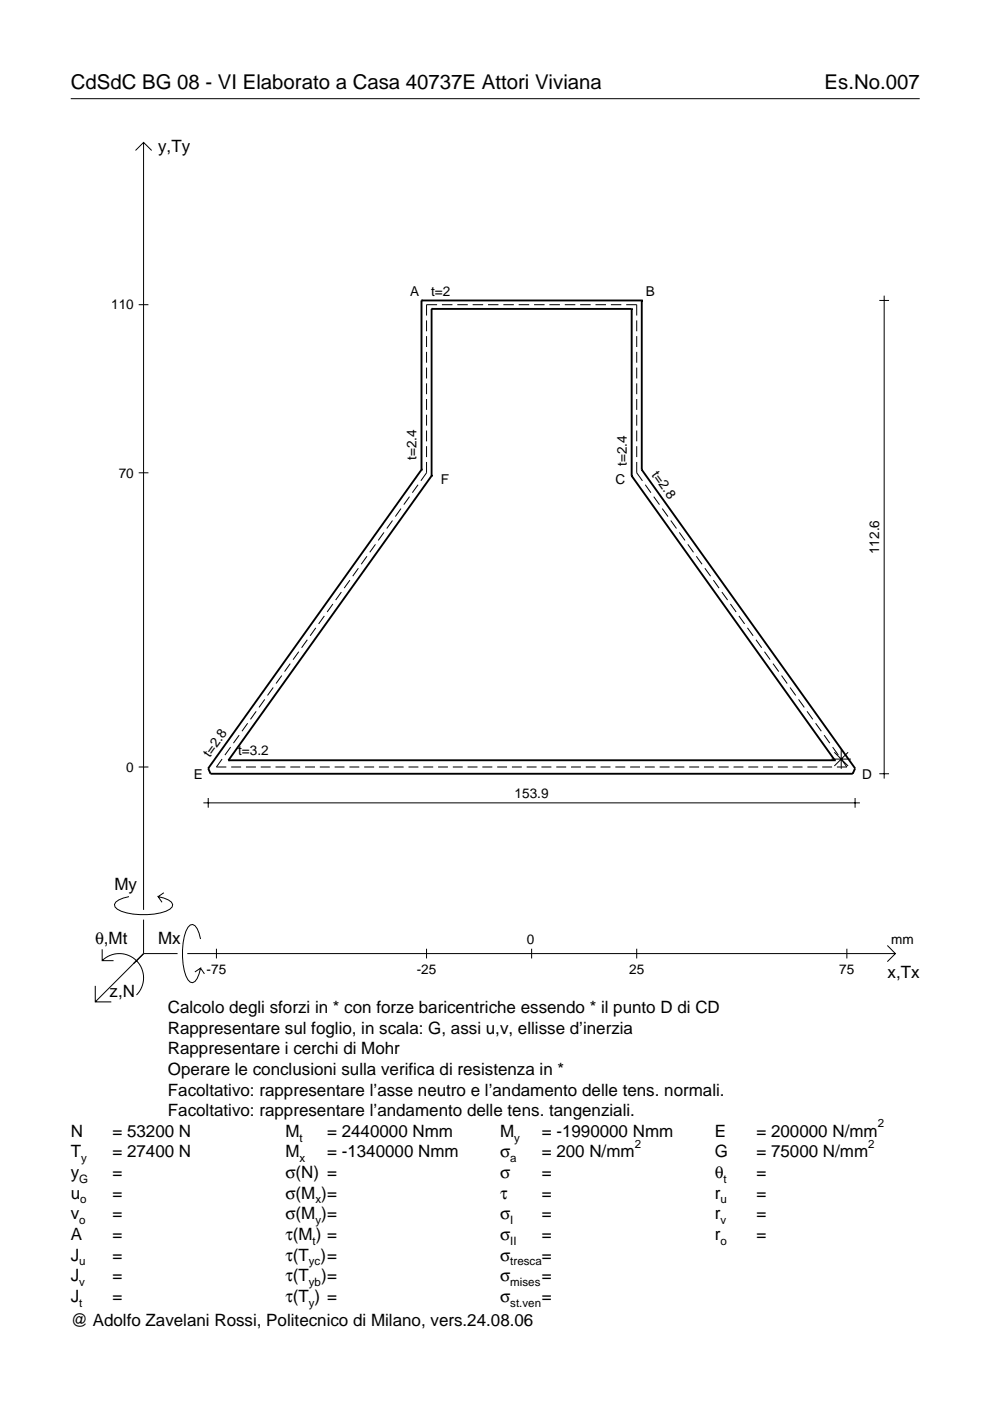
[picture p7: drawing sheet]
<svg xmlns="http://www.w3.org/2000/svg" width="210mm" height="297mm" viewBox="0 0 210 297" stroke-linecap="round" stroke-linejoin="round" font-family="sans-serif">
<g fill="none" stroke="#000" stroke-width=".21">
<path d="M15 20.9h180M28.7 31.9l1.7-1.7 1.8 1.7M30.4 30.2v162.7M29.4 64.6h2.1M90.4 67.9v2.3M90.4 71.3v2.3M90.4 74.6v2.3M90.4 77.9v2.3M92.7 64.6h-2.3v2.3M93.7 64.6h2.2M97 64.6h2.2M100.2 64.6h2.2"/>
<path d="M103.5 64.6h2.2M106.7 64.6h2.2M110 64.6h2.2M113.2 64.6h2.3M116.5 64.6h2.2M119.7 64.6h2.3M123 64.6h2.2M126.3 64.6h2.2M129.5 64.6h2.2M132.8 64.6h2.2v2.3M135 67.9v2.3M135 71.3v2.3"/>
<path d="M135 74.6v2.3M135 77.9v2.3M186.4 63.7h2.1M187.5 62.7v102.4M90.4 81.3v2.3M90.4 84.6v2.3M90.4 87.9v2.3M90.4 91.3v2.3M90.4 94.6v2.3M90.4 97.9v2.3l-1.2 1.7M135 81.3v2.3M135 84.6v2.3"/>
<path d="M135 87.9v2.3M135 91.3v2.3M135 94.6v2.3M135 97.9v2.3l1.2 1.7M29.4 100.2h2.1M77.8 117.9l-1.2 1.7M79.6 115.4l-1.2 1.7M81.4 112.9l-1.2 1.7M83.2 110.4l-1.2 1.7M85 107.8l-1.2 1.7M86.8 105.3l-1.2 1.7M88.6 102.8l-1.2 1.7"/>
<path d="M136.8 102.8l1.2 1.7M138.6 105.3l1.2 1.7M140.4 107.8l1.2 1.7M142.2 110.4l1.2 1.7M144 112.9l1.2 1.7M145.8 115.4l1.2 1.7M147.6 117.9l1.2 1.7M63.3 138.2l-1.2 1.7M65.2 135.6l-1.3 1.7M67 133.1l-1.2 1.7M68.8 130.6l-1.2 1.7M70.6 128.1l-1.2 1.7"/>
<path d="M72.4 125.5l-1.2 1.7M74.2 123l-1.2 1.7M76 120.5l-1.2 1.7M149.4 120.5l1.3 1.7M151.3 123l1.2 1.7M153.1 125.5l1.2 1.7M154.9 128.1l1.2 1.7M156.7 130.6l1.2 1.7M158.5 133.1l1.2 1.7M160.3 135.6l1.2 1.7M162.1 138.2l1.2 1.7M48.9 158.4l-1.2 1.7"/>
<path d="M50.7 155.9l-1.2 1.7M52.5 153.3l-1.2 1.7M54.3 150.8l-1.2 1.7M56.1 148.3l-1.2 1.7M57.9 145.8l-1.2 1.7M59.7 143.2l-1.2 1.7M61.5 140.7l-1.2 1.7M163.9 140.7l1.2 1.7M165.7 143.2l1.2 1.7M167.5 145.8l1.2 1.7M169.3 148.3l1.2 1.7M171.1 150.8l1.2 1.7"/>
<path d="M172.9 153.3l1.2 1.7M174.7 155.9l1.2 1.7M176.5 158.4l1.2 1.7M176.9 159.5l2.9 2.9M178.4 158.9v4.1M179.8 159.5l-2.9 2.9M29.4 162.6h2.1M43.1 170.2h139.2M44.1 169.2v2.1M47.1 160.9l-1.2 1.7h2.1M49 162.6h2.1M52.1 162.6h2.2"/>
<path d="M55.3 162.6h2.1M58.4 162.6h2.1M61.5 162.6h2.1M64.7 162.6h2.1M67.8 162.6h2.1M70.9 162.6h2.1M74.1 162.6h2.1M77.2 162.6h2.1M80.3 162.6h2.1M83.5 162.6h2.1M86.6 162.6h2.1M89.7 162.6h2.1"/>
<path d="M92.9 162.6h2.1M96 162.6h2.1M99.1 162.6h2.1M102.3 162.6h2.1M105.4 162.6h2.1M108.5 162.6h2.1M111.7 162.6h2.1M114.8 162.6h2.1M117.9 162.6h2.1M121.1 162.6h2.1M124.2 162.6h2.1M127.3 162.6h2.1"/>
<path d="M130.5 162.6h2.1M133.6 162.6h2.1M136.7 162.6h2.1M139.9 162.6h2.1M143 162.6h2.1M146.1 162.6h2.1M149.3 162.6h2.1M152.4 162.6h2.1M155.5 162.6h2.1M158.7 162.6h2.1M161.8 162.6h2.1M164.9 162.6h2.1"/>
<path d="M168.1 162.6h2.1M171.2 162.6h2.1M174.3 162.6h2.1M176.3 160.9h4.1M178.3 160.9l1.3 1.7h-2.2M181.3 169.2v2.1M186.4 164.1h2.1M27.3 190.1a3.6 3.6 0 0 0-3 1.7l.1 .5a5.7 5.7 0 0 0 3.8 1.5 13.3 13.3 0 0 0 7.8-1l.5-.5 .1-.5a3.6 3.6 0 0 0-3.1-1.7l.8 1.2M30.4 195v7.2M34.7 189.3l-1.2 .8M42.5 199.1a3.6 3.6 0 0 0-1.7-3.1l-.5 .1a5.7 5.7 0 0 0-1.5 3.8 13.3 13.3 0 0 0 1 7.8l.5 .5 .5 .2a3.6 3.6 0 0 0 1.7-3.1l-1.2 .8M20.2 209v3.4h3.4"/>
<path d="M21.7 203.7a5.1 5.1 0 0 1 7.2 0 5.1 5.1 0 0 1 0 7.3M21.7 201.3v2.4h2.4M30.4 202.2l-10.2 10.2M30.4 202.2l-2 2M30.4 202.2h7.2M39.7 202.2h150.1M42.5 205.3l.8 1.2M45.9 201.2v2M90.4 201.2v2M112.7 201.2v2M135 201.2v2M179.6 201.2v2"/>
<path d="M188.1 200.5l1.7 1.7-1.7 1.7"/>
</g>
<g fill="none" stroke="#000" stroke-width=".4">
<path d="M89.4 63.7h.1M89.4 63.7h46.7M89.4 63.7v35.9M91.5 65.5h.1M91.5 65.5h42.4M91.5 65.5v35.4M133.9 65.5h.1M133.9 65.5v35.4M136.1 63.7h.1M136.1 63.7v35.9M89.4 99.6h.1M89.4 99.6l-45.3 63.3 .5 1.2h136.2l.5-1.2-45.2-63.3"/>
<path d="M136.1 99.6h.1M91.5 100.9h.1M91.5 100.9l-43.1 60.3M133.9 100.9h.1M133.9 100.9l43.1 60.3M48.4 161.2h.1M48.4 161.2h128.6M177 161.2h.1"/>
</g>
<g font-size="4.3">
<text x="15" y="18.9">CdSdC BG 08 - VI Elaborato a Casa 40737E Attori Viviana</text>
<text x="174.8" y="18.9">Es.No.007</text>
</g>
<g font-size="3.6">
<text x="33.5" y="32.3">y,Ty</text>
<text x="24.3" y="188.8">My</text>
<text x="20.1" y="200.1">θ,Mt</text>
<text x="33.5" y="200.1">Mx</text>
<text x="188.2" y="207.3">x,Tx</text>
<text x="23.2" y="211.4">z,N</text>
<text x="35.6" y="214.8">Calcolo degli sforzi in * con forze baricentriche essendo * il punto D di CD</text>
<text x="35.6" y="219.2">Rappresentare sul foglio, in scala: G, assi u,v, ellisse d’inerzia</text>
<text x="35.6" y="223.5">Rappresentare i cerchi di Mohr</text>
<text x="35.6" y="227.9">Operare le conclusioni sulla verifica di resistenza in *</text>
<text x="35.6" y="232.3">Facoltativo: rappresentare l’asse neutro e l’andamento delle tens. normali.</text>
<text x="35.6" y="236.7">Facoltativo: rappresentare l’andamento delle tens. tangenziali.</text>
<text x="15" y="241">N</text>
<text x="15" y="245.4">T</text>
<text x="23.8" y="245.4">= 27400 N</text>
<text x="23.8" y="241">= 53200 N</text>
<text x="60.5" y="245.4">M</text>
<text x="60.5" y="241">M</text>
<text x="69.3" y="241">= 2440000 Nmm</text>
<text x="69.3" y="245.4">= -1340000 Nmm</text>
<text x="106" y="241">M</text>
<text x="106" y="245.4">σ</text>
<text x="114.9" y="241">= -1990000 Nmm</text>
<text x="114.9" y="245.4">= 200 N/mm</text>
<text x="151.5" y="241">E</text>
<text x="151.5" y="245.4">G</text>
<text x="160.4" y="241">= 200000 N/mm</text>
<text x="160.4" y="245.4">= 75000 N/mm</text>
<text x="15" y="249.8">y</text>
<text x="23.8" y="249.8">=</text>
<text x="60.5" y="249.8">σ(N) =</text>
<text x="106" y="249.8">σ</text>
<text x="114.9" y="249.8">=</text>
<text x="151.5" y="249.8">θ</text>
<text x="160.4" y="249.8">=</text>
<text x="15" y="254.2">u</text>
<text x="23.8" y="254.2">=</text>
<text x="60.5" y="254.2">σ(M )=</text>
<text x="106" y="254.2">τ</text>
<text x="114.9" y="254.2">=</text>
<text x="151.5" y="254.2">r</text>
<text x="160.4" y="254.2">=</text>
<text x="15" y="258.5">v</text>
<text x="15" y="262.9">A</text>
<text x="23.8" y="262.9">=</text>
<text x="23.8" y="258.5">=</text>
<text x="60.5" y="258.5">σ(M )=</text>
<text x="60.5" y="262.9">τ(M ) =</text>
<text x="106" y="262.9">σ</text>
<text x="106" y="258.5">σ</text>
<text x="114.9" y="258.5">=</text>
<text x="114.9" y="262.9">=</text>
<text x="151.5" y="258.5">r</text>
<text x="151.5" y="262.9">r</text>
<text x="160.4" y="258.5">=</text>
<text x="160.4" y="262.9">=</text>
<text x="15" y="267.3">J</text>
<text x="23.8" y="267.3">=</text>
<text x="60.5" y="267.3">τ(T )=</text>
<text x="106" y="267.3">σ</text>
<text x="114.9" y="267.3">=</text>
<text x="15" y="271.7">J</text>
<text x="23.8" y="271.7">=</text>
<text x="60.5" y="271.7">τ(T</text>
<text x="68.1" y="271.7">)=</text>
<text x="106" y="271.7">σ</text>
<text x="114.9" y="271.7">=</text>
<text x="15" y="281.2">@ Adolfo Zavelani Rossi, Politecnico di Milano, vers.24.08.06</text>
<text x="15" y="276">J</text>
<text x="23.8" y="276">=</text>
<text x="60.5" y="276">τ(T ) =</text>
<text x="106" y="276">σ</text>
<text x="114.9" y="276">=</text>
</g>
<g font-size="2.9">
<text x="23.6" y="65.6">110</text>
<text x="87" y="62.8">A</text>
<text x="91.4" y="62.7">t=2</text>
<text x="137" y="62.8">B</text>
<text x="25.2" y="101.2">70</text>
<text x="88.3" y="97.5" transform="rotate(-90 88.3 97.5)">t=2.4</text>
<text x="132.9" y="98.8" transform="rotate(-90 132.9 98.8)">t=2.4</text>
<text x="138.1" y="100.7" transform="rotate(54 138.1 100.7)">t=2.8</text>
<text x="93.5" y="102.7">F</text>
<text x="130.5" y="102.7">C</text>
<text x="186.4" y="117.5" transform="rotate(-90 186.4 117.5)">112.6</text>
<text x="44.5" y="160.6" transform="rotate(-54 44.5 160.6)">t=2.8</text>
<text x="50.5" y="160.2">t=3.2</text>
<text x="26.8" y="163.6">0</text>
<text x="41.1" y="165.2">E</text>
<text x="182.8" y="165.2">D</text>
<text x="109.1" y="169.2">153.9</text>
<text x="111.7" y="200.1">0</text>
<text x="189" y="200.1">mm</text>
<text x="43.8" y="206.6">-75</text>
<text x="88.4" y="206.6">-25</text>
<text x="133.4" y="206.6">25</text>
<text x="178" y="206.6">75</text>
</g>
<g font-size="2.4">
<text x="186.1" y="239">2</text>
<text x="63.5" y="242">t</text>
<text x="109" y="242">y</text>
<text x="134.6" y="243.4">2</text>
<text x="184.1" y="243.4">2</text>
<text x="16.8" y="250.8">G</text>
<text x="17.2" y="246.4">y</text>
<text x="63.5" y="246.4">x</text>
<text x="108.2" y="246.4">a</text>
<text x="153.4" y="250.8">t</text>
<text x="17" y="255.2">o</text>
<text x="66.9" y="255.2">x</text>
<text x="152.7" y="255.2">u</text>
<text x="16.8" y="259.5">o</text>
<text x="66.3" y="263.9">t</text>
<text x="66.9" y="259.5">y</text>
<text x="108.2" y="259.5">I</text>
<text x="108.2" y="263.9">II</text>
<text x="152.7" y="259.5">v</text>
<text x="152.7" y="263.9">o</text>
<text x="16.8" y="268.3">u</text>
<text x="65.5" y="268.3">yc</text>
<text x="108.2" y="268.3">tresca</text>
<text x="16.8" y="272.7">v</text>
<text x="65.5" y="272.7">yb</text>
<text x="108.2" y="272.7">mises</text>
<text x="16.8" y="277">t</text>
<text x="65.5" y="277">y</text>
<text x="108.2" y="277">st.ven</text>
</g>
</svg>
